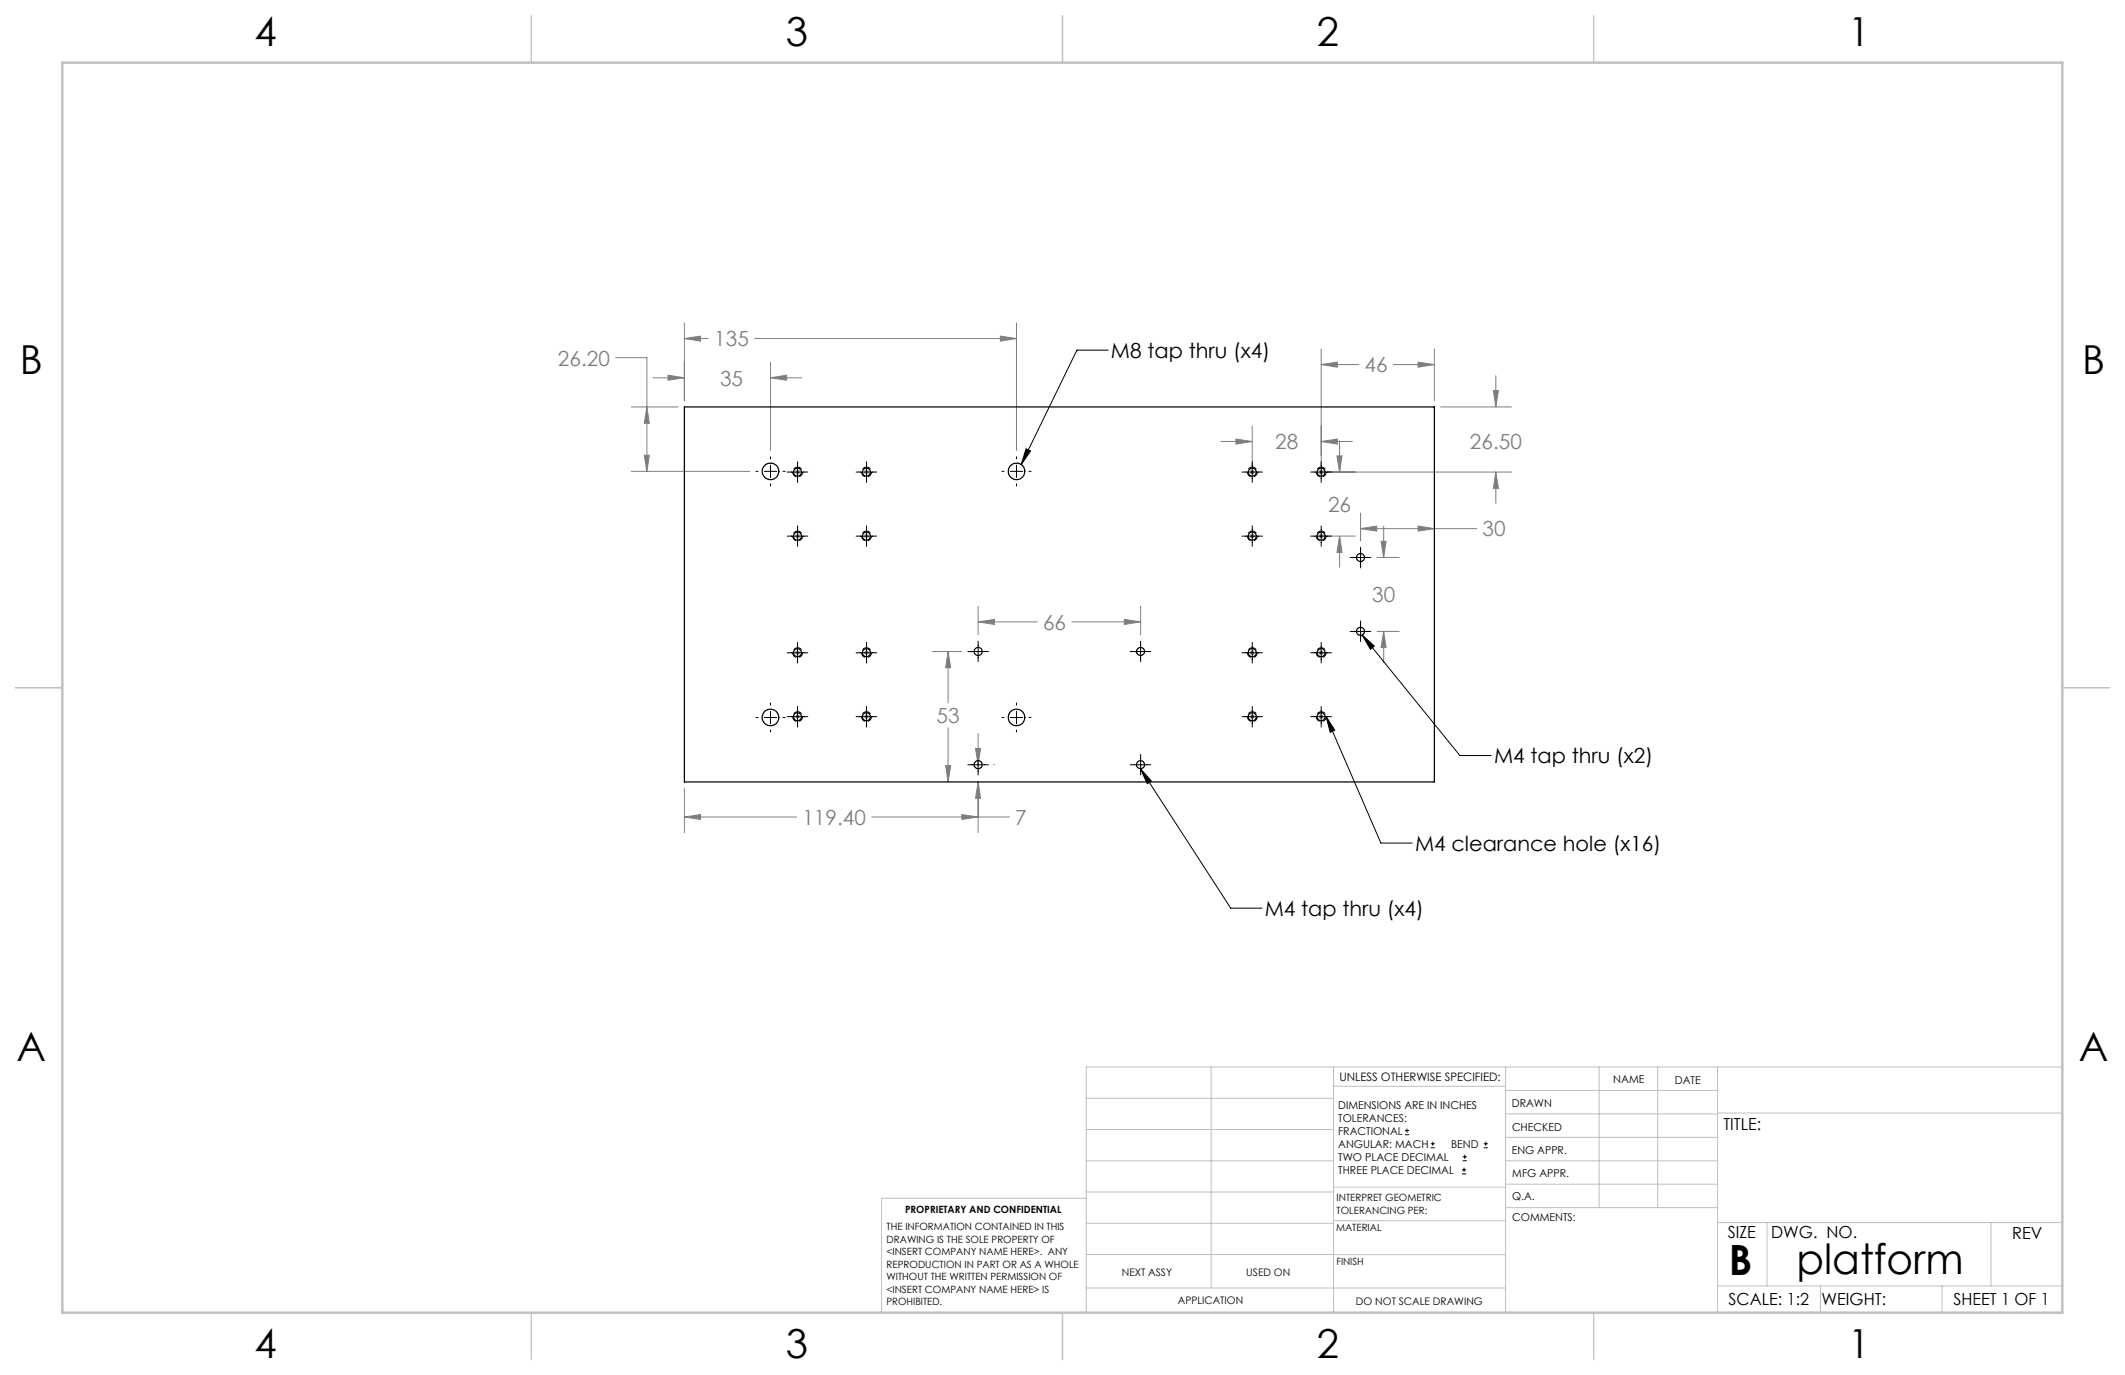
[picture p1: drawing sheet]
<svg xmlns="http://www.w3.org/2000/svg" width="432mm" height="279mm" viewBox="0 0 432 279" stroke-linecap="round" stroke-linejoin="round" font-family="sans-serif">
<g fill="none" stroke="#000" stroke-width=".2">
<path d="M225.2 71.2h-6.4l-11.3 23.2M153.6 95.8h.4M155.3 95.8h2.5M156.6 92.8v.4M156.6 94.5v2.5M156.6 98.3v.4M159.1 95.8h.4M159.9 95.9h4.2M162.1 93.8v4.2M174 95.9h4.2M176.1 93.8v4.2M203.6 95.8h.4"/>
<path d="M205.3 95.8h2.5M206.6 92.8v.4M206.6 94.5v2.5M206.6 98.3v.4M208.5 91.2l.9 .5-1.9 2.7zM209.1 95.8h.4M252.4 95.9h4.1M254.5 93.8v4.2M266.3 95.9h4.2M268.5 93.8v4.2M159.9 108.9h4.2M162.1 106.9v4.1"/>
<path d="M174 108.9h4.2M176.1 106.9v4.1M252.4 108.9h4.1M254.5 106.9v4.1M266.3 108.9h4.2M268.5 106.9v4.1M274.4 113.3h4.2M276.5 111.2v4.2M159.9 132.6h4.2M162.1 130.5v4.2M174 132.6h4.2M176.1 130.5v4.2"/>
<path d="M196.7 132.4h4.1M198.8 130.3v4.2M229.7 132.4h4.2M231.8 130.3v4.2M252.4 132.6h4.1M254.5 130.5v4.2M266.3 132.6h4.2M268.5 130.5v4.2M274.4 128.3h4.2M276.5 126.2v4.2M276.8 129l2.5 2.3-.8 .6zM276.8 129l19.9 24.5h6.3"/>
<path d="M153.6 145.8h.4M155.3 145.8h2.5M156.6 142.8v.5M156.6 144.5v2.6M156.6 148.3v.4M159.1 145.8h.4M159.9 145.6h4.2M162.1 143.5v4.2M174 145.6h4.2M176.1 143.5v4.2M196.7 155.4h4.1M198.8 153.3v4.2"/>
<path d="M203.6 145.8h.4M205.3 145.8h2.5M206.6 142.8v.5M206.6 144.5v2.6M206.6 148.3v.4M209.1 145.8h.4M229.7 155.4h4.2M231.7 156.2l2.3 2.5-.9 .5zM231.7 156.2l18.4 28.3h6.3M231.8 153.3v4.2M252.4 145.6h4.1M254.5 143.5v4.2"/>
<path d="M266.3 145.6h4.2M268.5 143.5v4.2M269.5 145.6l1.7 2.8-.9 .4zM269.5 145.6l11.1 25.7h6.3M285.5 230.6h.8M285.5 229.7h.8M285.9 229.3v.9M290.7 233.2h.8M290.7 232.4h.8M291.1 232v.8M297.1 238.5h.8M297.1 237.7h.8"/>
<path d="M297.2 235.9h.9M297.2 235.1h.9M297.5 237.3v.8M297.6 234.6v.9M301.5 233.2h.8M301.5 232.4h.8M301.9 232v.8"/>
</g>
<g fill="none" stroke="#808080" stroke-width=".2">
<path d="M125.1 72.7h6.3v23.1M132.7 76.8h6.4M135.7 76.2l3.4 .6-3.4 .5zM139.1 65.6v15.8M139.1 68.8h4.8M139.1 68.8l3.2-.5v1zM153.3 68.8h53.3M156.6 73.6v17.9M156.6 76.8h6.3M156.6 76.8l3.2-.6v1.1zM203.3 68.3l3.3 .5-3.3 .5zM206.6 65.6v25.9"/>
<path d="M268.5 74.1l3.2-.5v1zM268.5 70.9v23.8M268.5 74.1h7.6M283.1 74.1h8.4M288.1 73.6l3.4 .5-3.4 .5zM291.5 70.9v10.5M303.5 79.4h1l-.5 3.3zM304 76.3v6.4M128.3 95.8h24M128.3 82.7h9.5M130.9 92.5h1l-.5 3.3zM131.4 82.7l.5 3.3h-1z"/>
<path d="M161.6 95.9h1M161.7 95.6l.7 .7M162.1 95.4v1M162.4 95.6l-.7 .7M175.5 95.9h1.1M175.7 95.6l.7 .7M176.1 95.4v1M176.4 95.6l-.7 .7M248.1 89.7h6.4M251.1 89.2l3.4 .5-3.4 .5zM254 95.9h1M254.1 95.6l.7 .7"/>
<path d="M254.5 95.4v1M254.5 86.5v8.2M254.8 95.6l-.7 .7M268 95.9h1M268.1 95.6l.7 .7M268.5 89.7l3.2-.5v1zM268.5 95.4v1M268.5 89.7h6.3M268.8 95.6l-.7 .7M269.7 95.9h37.4M271.7 92.6h1l-.5 3.3zM272.2 89.6v6.3"/>
<path d="M292.7 82.7h14.4M304 95.9v6.4M304 95.9l.5 3.3h-1zM161.6 108.9h1M161.7 108.6l.7 .7M162.1 108.4v1M162.4 108.6l-.7 .7M175.5 108.9h1.1M175.7 108.6l.7 .7M176.1 108.4v1M176.4 108.6l-.7 .7M254 108.9h1"/>
<path d="M254.1 108.6l.7 .7M254.5 108.4v1M254.8 108.6l-.7 .7M268 108.9h1M268.1 108.6l.7 .7M268.5 108.4v1M268.8 108.6l-.7 .7M269.7 108.9h5.7M272.2 108.9v6.4M272.2 108.9l.5 3.4h-1zM276.5 104.2v5.7M276.5 107.4h23.6"/>
<path d="M276.5 107.4l3.3-.5v1zM279.8 113.3h4.5M280.6 110h1.1l-.5 3.3zM281.2 106.9v6.4M288.1 106.9l3.4 .5-3.4 .5zM161.6 132.6h1M161.7 132.3l.7 .7M162.1 132.2v.9M162.4 132.3l-.7 .7M175.5 132.6h1.1M175.7 132.3l.7 .7M176.1 132.2v.9"/>
<path d="M176.4 132.3l-.7 .7M189.5 132.4h5.9M192.7 132.4v10.4M192.7 132.4l.5 3.3h-1zM198.8 123.2v5.8M198.8 126.4h11.9M198.8 126.4l3.3-.5v1zM217.8 126.4h14M228.5 125.9l3.3 .5-3.3 .5zM231.8 123.2v5.8M254 132.6h1M254.1 132.3l.7 .7"/>
<path d="M254.5 132.2v.9M254.8 132.3l-.7 .7M268 132.6h1M268.1 132.3l.7 .7M268.5 132.2v.9M268.8 132.3l-.7 .7M279.8 128.3h4.5M281.2 128.3l.5 3.3h-1.1zM281.2 128.3v6.4M161.6 145.6h1M161.7 145.3l.7 .7M162.1 145.1v1"/>
<path d="M162.4 145.3l-.7 .7M175.5 145.6h1.1M175.7 145.3l.7 .7M176.1 145.1v1M176.4 145.3l-.7 .7M192.2 155.6h1l-.5 3.3zM192.7 147.9v11M198.2 152.1h1l-.4 3.3zM198.8 149v6.4M198.8 158.8v10.4M198.8 158.9l.4 3.3h-1zM201.9 155.4h.2"/>
<path d="M254 145.6h1M254.1 145.3l.7 .7M254.5 145.1v1M254.8 145.3l-.7 .7M268 145.6h1M268.1 145.3l.7 .7M268.5 145.1v1M268.8 145.3l-.7 .7M139.1 160.2v9M139.1 166h22.8M139.1 166l3.2-.5v1zM177.1 166h28"/>
<path d="M195.4 165.5l3.4 .5-3.4 .5z"/>
</g>
<g fill="none" stroke="#000" stroke-width=".2" stroke-dasharray="1.3 .6" stroke-dashoffset=".4" stroke-linecap="butt">
<path d="M162.1 94.9a1 1 0 0 0-.9 1.5 1 1 0 0 0 1.7 .1 1 1 0 0 0-.7-1.6h-.1M176.1 94.9a1 1 0 0 0-.9 1.5 1 1 0 0 0 1.7 .1 1 1 0 0 0-.7-1.6h-.1M254.5 94.9a1 1 0 0 0-.9 1.5 1 1 0 0 0 1.7 .1 1 1 0 0 0-.7-1.6h-.1M268.5 94.9a1 1 0 0 0-.9 1.5 1 1 0 0 0 1.7 .1 1 1 0 0 0-.7-1.6h-.1M162.1 107.9a1 1 0 0 0-.9 1.5 1 1 0 0 0 1.7 .1 1 1 0 0 0-.7-1.6h-.1M176.1 107.9a1 1 0 0 0-.9 1.5 1 1 0 0 0 1.7 .1 1 1 0 0 0-.7-1.6h-.1M254.5 107.9a1 1 0 0 0-.9 1.5 1 1 0 0 0 1.7 .1 1 1 0 0 0-.7-1.6h-.1M268.5 107.9a1 1 0 0 0-.9 1.5 1 1 0 0 0 1.7 .1 1 1 0 0 0-.7-1.6h-.1M162.1 131.6a1 1 0 0 0-.9 1.5 1 1 0 0 0 1.7 .1 1 1 0 0 0-.7-1.6h-.1M176.1 131.6a1 1 0 0 0-.9 1.5 1 1 0 0 0 1.7 .1 1 1 0 0 0-.7-1.6h-.1M254.5 131.6a1 1 0 0 0-.9 1.5 1 1 0 0 0 1.7 .1 1 1 0 0 0-.7-1.6h-.1M268.5 131.6a1 1 0 0 0-.9 1.5 1 1 0 0 0 1.7 .1 1 1 0 0 0-.7-1.6h-.1"/>
<path d="M162.1 144.6a1 1 0 0 0-.9 1.5 1 1 0 0 0 1.7 .1 1 1 0 0 0-.7-1.6h-.1M176.1 144.6a1 1 0 0 0-.9 1.5 1 1 0 0 0 1.7 .1 1 1 0 0 0-.7-1.6h-.1M254.5 144.6a1 1 0 0 0-.9 1.5 1 1 0 0 0 1.7 .1 1 1 0 0 0-.7-1.6h-.1M268.5 144.6a1 1 0 0 0-.9 1.5 1 1 0 0 0 1.7 .1 1 1 0 0 0-.7-1.6h-.1"/>
</g>
<g fill="none" stroke="#c0c0c0" stroke-width=".2">
<path d="M246.1 216.8v44.9M271 216.8v49.9M305.9 216.8v49.9M324.9 216.8v28.6M336.8 216.8v28.6M349 216.8v49.9M419.1 216.8h-198.4v49.9M220.7 235.9h50.3M220.7 229.5h50.3M220.7 223.2h50.3M271 220.7h34.9M305.9 231.1h43.1"/>
<path d="M305.9 226.3h43.1M305.9 221.6h43.1M305.9 235.9h43.1M349 226.2h70.1M220.7 248.6h50.3M220.7 242.2h50.3M220.7 254.9h50.3M220.7 243.5h-41.6v23.2M271 255h34.9M271 248.1h35M271 241.2h35M305.9 240.6h43.1"/>
<path d="M306 245.4h43M349 248.4h70.1M359.1 248.4v12.9M404.6 248.4v12.9M220.7 261.7h85.2M349 261.3h70.1M369.9 261.3v5.4M394.6 261.3v5.4"/>
</g>
<path d="M108 3.2v9.5M215.9 3.2v9.5M323.8 3.2v9.5M3.1 139.7h9.6M419.1 139.7h9.5M108 266.7v9.6M215.9 266.7v9.6M323.8 266.7v9.6" fill="none" stroke="#c0c0c0" stroke-width=".25"/>
<path d="M12.7 12.7h406.4v254h-406.4z" fill="none" stroke="#c0c0c0" stroke-width=".5"/>
<path d="M130.9 92.5h1l-.5 3.3zM131.4 82.7l.5 3.3h-1zM156.6 76.8l3.2-.6v1.1zM135.7 76.2l3.4 .6-3.4 .5zM139.1 68.8l3.2-.5v1zM203.3 68.3l3.3 .5-3.3 .5zM198.2 152.1h1l-.4 3.3zM198.8 158.9l.4 3.3h-1zM192.7 132.4l.5 3.3h-1zM192.2 155.6h1l-.5 3.3zM198.8 126.4l3.3-.5v1zM228.5 125.9l3.3 .5-3.3 .5zM195.4 165.5l3.4 .5-3.4 .5zM139.1 166l3.2-.5v1zM251.1 89.2l3.4 .5-3.4 .5zM268.5 89.7l3.2-.5v1zM271.7 92.6h1l-.5 3.3zM272.2 108.9l.5 3.4h-1zM304 95.9l.5 3.3h-1zM303.5 79.4h1l-.5 3.3zM268.5 74.1l3.2-.5v1zM288.1 73.6l3.4 .5-3.4 .5zM280.6 110h1.1l-.5 3.3zM281.2 128.3l.5 3.3h-1.1zM276.5 107.4l3.3-.5v1zM288.1 106.9l3.4 .5-3.4 .5z" fill="#808080"/>
<path d="M208.5 91.2l.9 .5-1.9 2.7zM269.5 145.6l1.7 2.8-.9 .4zM231.7 156.2l2.3 2.5-.9 .5zM276.8 129l2.5 2.3-.8 .6z" fill="#000"/>
<g fill="none" stroke="#000" stroke-width=".25">
<path d="M139.1 82.7h152.4v76.2h-152.4z"/>
<circle cx="156.6" cy="95.8" r="1.69"/>
<circle cx="162.1" cy="95.9" r=".82"/>
<circle cx="176.1" cy="95.9" r=".82"/>
<circle cx="206.6" cy="95.8" r="1.68"/>
<circle cx="254.4" cy="95.9" r=".82"/>
<circle cx="268.5" cy="95.9" r=".82"/>
<circle cx="162" cy="108.9" r=".83"/>
<circle cx="176.1" cy="108.9" r=".83"/>
<circle cx="254.4" cy="108.9" r=".83"/>
<circle cx="268.4" cy="108.9" r=".83"/>
<circle cx="276.5" cy="113.3" r=".82"/>
<circle cx="162.1" cy="132.6" r=".82"/>
<circle cx="176.1" cy="132.6" r=".82"/>
<circle cx="198.8" cy="132.4" r=".82"/>
<circle cx="231.8" cy="132.4" r=".82"/>
<circle cx="254.4" cy="132.6" r=".82"/>
<circle cx="268.5" cy="132.6" r=".82"/>
<circle cx="276.5" cy="128.3" r=".82"/>
<circle cx="156.6" cy="145.8" r="1.7"/>
<circle cx="162.1" cy="145.7" r=".82"/>
<circle cx="176.1" cy="145.7" r=".82"/>
<circle cx="198.8" cy="155.4" r=".82"/>
<circle cx="206.6" cy="145.8" r="1.69"/>
<circle cx="231.8" cy="155.4" r=".82"/>
<circle cx="254.4" cy="145.7" r=".82"/>
<circle cx="268.5" cy="145.7" r=".82"/>
</g>
<g font-size="8.5">
<text x="351.3" y="259">B</text>
<text x="365" y="258.9">platform</text>
</g>
<g font-size="8.1">
<text x="51.7" y="9.3">4</text>
<text x="159.7" y="9.3">3</text>
<text x="267.6" y="9.3">2</text>
<text x="375.6" y="9.3">1</text>
<text x="4" y="76">B</text>
<text x="423.1" y="76">B</text>
<text x="3.3" y="215.7">A</text>
<text x="422.4" y="215.7">A</text>
<text x="51.7" y="276">4</text>
<text x="159.7" y="276">3</text>
<text x="267.6" y="276">2</text>
<text x="375.6" y="276">1</text>
</g>
<g font-size="4.2" fill="#808080">
<text x="145.1" y="70.4">135</text>
<text x="113.4" y="74.3">26.20</text>
<text x="277.3" y="75.7">46</text>
<text x="146.3" y="78.3">35</text>
<text x="259.1" y="91.3">28</text>
<text x="298.7" y="91.3">26.50</text>
<text x="269.9" y="104">26</text>
<text x="301.2" y="109">30</text>
<text x="278.8" y="122.3">30</text>
<text x="212" y="127.9">66</text>
<text x="190.3" y="146.9">53</text>
<text x="163.1" y="167.6">119.40</text>
<text x="206.3" y="167.6">7</text>
</g>
<g font-size="4.2">
<text x="225.8" y="72.7">M8 tap thru (x4)</text>
<text x="303.6" y="155.1">M4 tap thru (x2)</text>
<text x="287.5" y="172.9">M4 clearance hole (x16)</text>
<text x="257" y="186.1">M4 tap thru (x4)</text>
</g>
<g font-size="3.4">
<text x="350.2" y="229.5">TITLE:</text>
<text x="351.1" y="251.6">SIZE</text>
<text x="359.9" y="251.6">DWG. NO.</text>
<text x="408.9" y="251.7">REV</text>
<text x="351.2" y="265.2">SCALE: 1:2</text>
<text x="370.1" y="265.3">WEIGHT:</text>
<text x="396.9" y="265.2">SHEET 1 OF 1</text>
</g>
<text font-size="2.4" x="272.2" y="219.7">UNLESS OTHERWISE SPECIFIED:</text>
<g font-size="2.2">
<text x="327.8" y="220.1">NAME</text>
<text x="340.3" y="220.2">DATE</text>
<text x="271.9" y="225.3">DIMENSIONS ARE IN INCHES</text>
<text x="271.9" y="227.9">TOLERANCES:</text>
<text x="307.2" y="224.9">DRAWN</text>
<text x="271.9" y="230.6">FRACTIONAL</text>
<text x="271.9" y="233.2">ANGULAR: MACH</text>
<text x="294.9" y="233.2">BEND</text>
<text x="307.3" y="229.8">CHECKED</text>
<text x="271.9" y="235.9">TWO PLACE DECIMAL</text>
<text x="271.9" y="238.5">THREE PLACE DECIMAL</text>
<text x="307.2" y="234.5">ENG APPR.</text>
<text x="307.3" y="239.2">MFG APPR.</text>
<text x="307.3" y="243.9">Q.A.</text>
<text x="307.3" y="248.1">COMMENTS:</text>
</g>
<g font-size="2.1">
<text x="227.9" y="259.2">NEXT ASSY</text>
<text x="253.3" y="259.2">USED ON</text>
<text x="239.3" y="265">APPLICATION</text>
<text x="275.5" y="265.1">DO NOT SCALE DRAWING</text>
</g>
<g font-size="2">
<text x="271.6" y="244.1">INTERPRET GEOMETRIC</text>
<text x="180.2" y="250">THE INFORMATION CONTAINED IN THIS</text>
<text x="183.9" y="246.4">PROPRIETARY AND CONFIDENTIAL</text>
<text x="271.5" y="250.2">MATERIAL</text>
<text x="271.6" y="246.6">TOLERANCING PER:</text>
<text x="180.2" y="252.5">DRAWING IS THE SOLE PROPERTY OF</text>
<text x="180.2" y="255.1">&lt;INSERT COMPANY NAME HERE&gt;. ANY</text>
<text x="180.2" y="257.6">REPRODUCTION IN PART OR AS A WHOLE</text>
<text x="271.5" y="257">FINISH</text>
<text x="180.2" y="260.1">WITHOUT THE WRITTEN PERMISSION OF</text>
<text x="180.2" y="262.6">&lt;INSERT COMPANY NAME HERE&gt; IS</text>
<text x="180.2" y="265.2">PROHIBITED.</text>
</g>
</svg>
